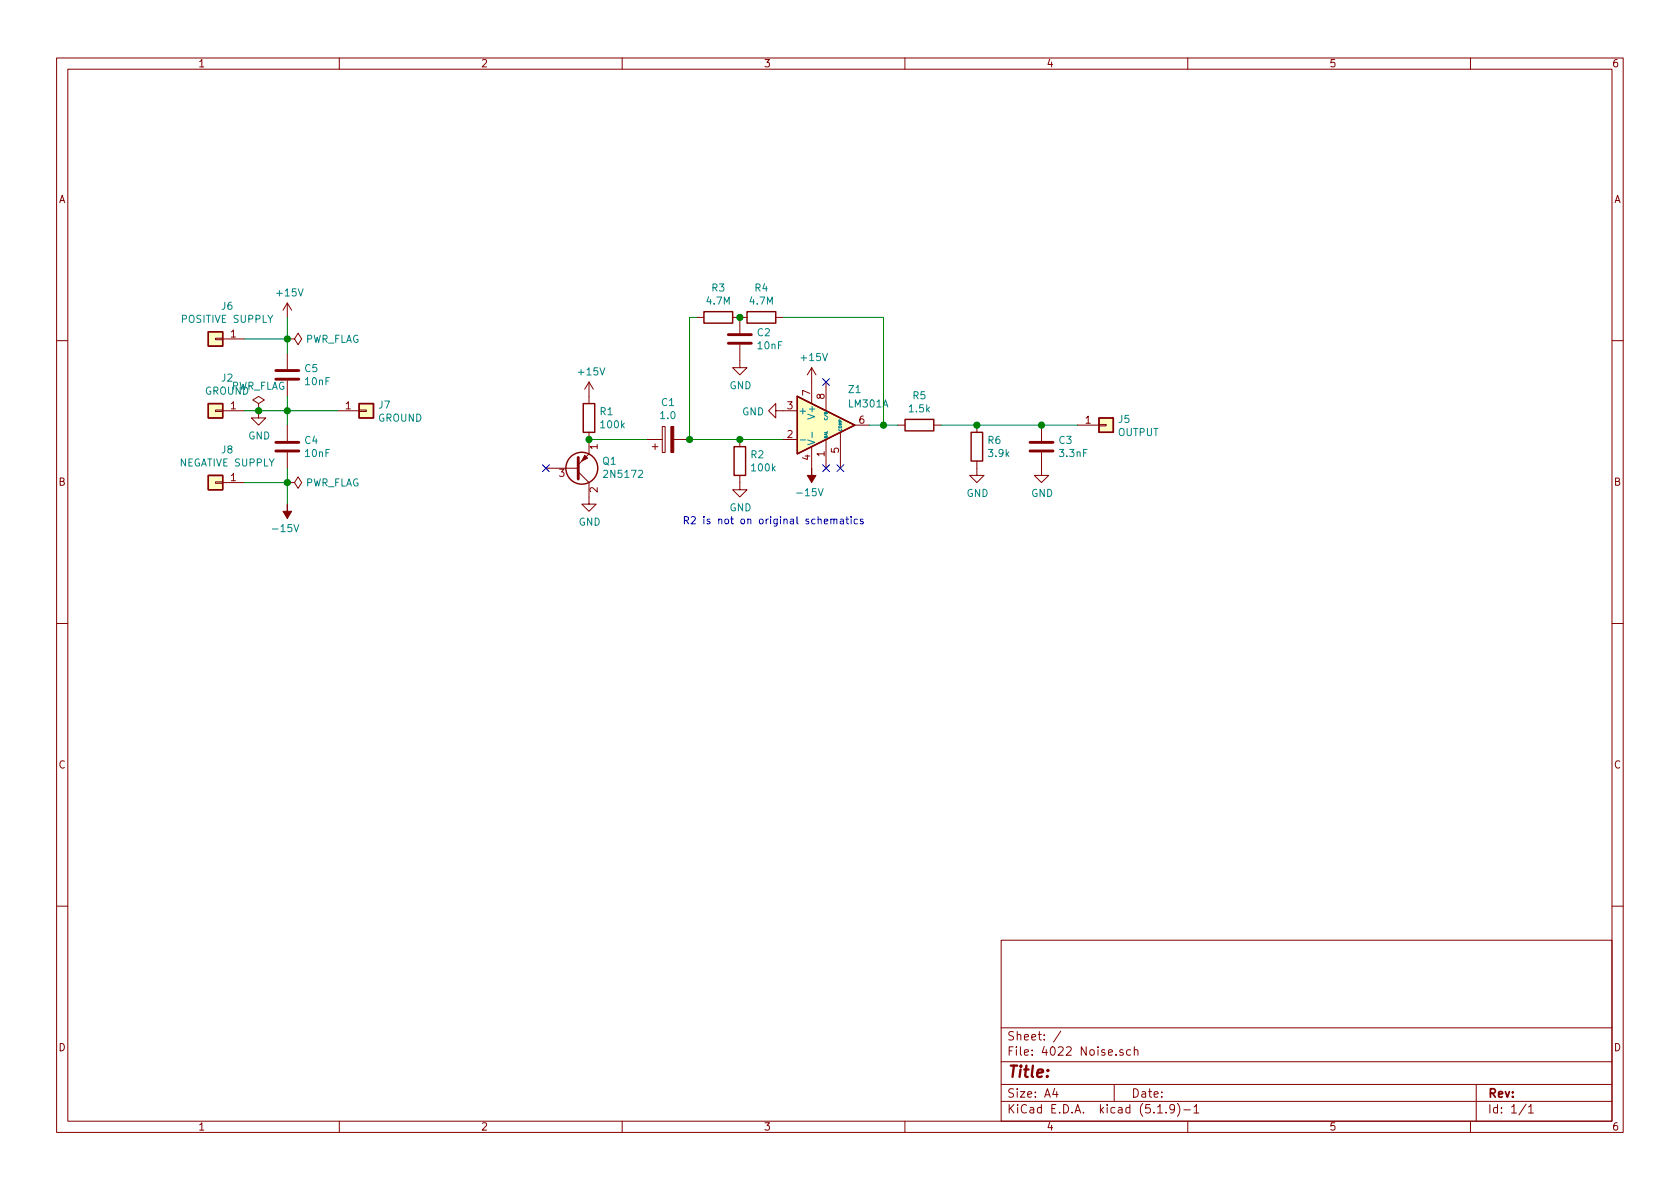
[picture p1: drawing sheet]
EESchema Schematic File Version 4
EELAYER 30 0
EELAYER END
$Descr A4 11693 8268
encoding utf-8
Sheet 1 1
Title ""
Date ""
Rev ""
Comp ""
Comment1 ""
Comment2 ""
Comment3 ""
Comment4 ""
$EndDescr
$Comp
L Connector_Generic:Conn_01x01 J6
U 1 1
P 1500 2350
F 0 "J6" H 1418 2125 50  0000 C CNN
F 1 "POSITIVE SUPPLY" H 1418 2216 50  0000 C CNN
F 2 "" H 1500 2350 50  0001 C CNN
F 3 "~" H 1500 2350 50  0001 C CNN
	1    1500 2350
	-1   0    0    1   
$EndComp
$Comp
L Connector_Generic:Conn_01x01 J2
U 1 1
P 1500 2850
F 0 "J2" H 1418 2625 50  0000 C CNN
F 1 "GROUND" H 1418 2716 50  0000 C CNN
F 2 "" H 1500 2850 50  0001 C CNN
F 3 "~" H 1500 2850 50  0001 C CNN
	1    1500 2850
	-1   0    0    1   
$EndComp
$Comp
L Connector_Generic:Conn_01x01 J8
U 1 1
P 1500 3350
F 0 "J8" H 1418 3125 50  0000 C CNN
F 1 "NEGATIVE SUPPLY" H 1418 3216 50  0000 C CNN
F 2 "" H 1500 3350 50  0001 C CNN
F 3 "~" H 1500 3350 50  0001 C CNN
	1    1500 3350
	-1   0    0    1   
$EndComp
$Comp
L Device:C C5
U 1 1
P 2000 2600
F 0 "C5" H 2115 2646 50  0000 L CNN
F 1 "10nF" H 2115 2555 50  0000 L CNN
F 2 "" H 2038 2450 50  0001 C CNN
F 3 "~" H 2000 2600 50  0001 C CNN
F 4 "plastic" H 2000 2600 50  0001 C CNN "Notes"
	1    2000 2600
	1    0    0    -1  
$EndComp
$Comp
L Device:C C4
U 1 1
P 2000 3100
F 0 "C4" H 2115 3146 50  0000 L CNN
F 1 "10nF" H 2115 3055 50  0000 L CNN
F 2 "" H 2038 2950 50  0001 C CNN
F 3 "~" H 2000 3100 50  0001 C CNN
F 4 "plastic" H 2000 3100 50  0001 C CNN "Notes"
	1    2000 3100
	1    0    0    -1  
$EndComp
$Comp
L Amplifier_Operational:LM301 Z1
U 1 1
P 5750 2950
F 0 "Z1" H 5900 3200 50  0000 L CNN
F 1 "LM301A" H 5900 3100 50  0000 L CNN
F 2 "" H 5800 3000 50  0001 C CNN
F 3 "http://www.ti.com/lit/ds/symlink/lm101a-n.pdf" H 5800 3100 50  0001 C CNN
	1    5750 2950
	1    0    0    -1  
$EndComp
$Comp
L Device:R R5
U 1 1
P 6400 2950
F 0 "R5" V 6193 2950 50  0000 C CNN
F 1 "1.5k" V 6284 2950 50  0000 C CNN
F 2 "" V 6330 2950 50  0001 C CNN
F 3 "~" H 6400 2950 50  0001 C CNN
	1    6400 2950
	0    1    1    0   
$EndComp
Wire Wire Line
	6250 2950 6150 2950
$Comp
L Device:R R6
U 1 1
P 6800 3100
F 0 "R6" H 6870 3146 50  0000 L CNN
F 1 "3.9k" H 6870 3055 50  0000 L CNN
F 2 "" V 6730 3100 50  0001 C CNN
F 3 "~" H 6800 3100 50  0001 C CNN
	1    6800 3100
	1    0    0    -1  
$EndComp
$Comp
L Device:C C3
U 1 1
P 7250 3100
F 0 "C3" H 7365 3146 50  0000 L CNN
F 1 "3.3nF" H 7365 3055 50  0000 L CNN
F 2 "" H 7288 2950 50  0001 C CNN
F 3 "~" H 7250 3100 50  0001 C CNN
F 4 "plastic" H 7250 3100 50  0001 C CNN "Notes"
	1    7250 3100
	1    0    0    -1  
$EndComp
$Comp
L power:GND #PWR0101
U 1 1
P 1800 2850
F 0 "#PWR0101" H 1800 2600 50  0001 C CNN
F 1 "GND" H 1805 2677 50  0000 C CNN
F 2 "" H 1800 2850 50  0001 C CNN
F 3 "" H 1800 2850 50  0001 C CNN
	1    1800 2850
	1    0    0    -1  
$EndComp
$Comp
L Connector_Generic:Conn_01x01 J7
U 1 1
P 2550 2850
F 0 "J7" H 2630 2892 50  0000 L CNN
F 1 "GROUND" H 2630 2801 50  0000 L CNN
F 2 "" H 2550 2850 50  0001 C CNN
F 3 "~" H 2550 2850 50  0001 C CNN
	1    2550 2850
	1    0    0    -1  
$EndComp
$Comp
L power:+15V #PWR0102
U 1 1
P 2000 2200
F 0 "#PWR0102" H 2000 2050 50  0001 C CNN
F 1 "+15V" H 2015 2373 50  0000 C CNN
F 2 "" H 2000 2200 50  0001 C CNN
F 3 "" H 2000 2200 50  0001 C CNN
	1    2000 2200
	1    0    0    -1  
$EndComp
$Comp
L power:-15V #PWR0103
U 1 1
P 2000 3500
F 0 "#PWR0103" H 2000 3600 50  0001 C CNN
F 1 "-15V" H 2015 3673 50  0000 C CNN
F 2 "" H 2000 3500 50  0001 C CNN
F 3 "" H 2000 3500 50  0001 C CNN
	1    2000 3500
	-1   0    0    1   
$EndComp
$Comp
L power:PWR_FLAG #FLG0101
U 1 1
P 2000 3350
F 0 "#FLG0101" H 2000 3425 50  0001 C CNN
F 1 "PWR_FLAG" V 2000 3478 50  0000 L CNN
F 2 "" H 2000 3350 50  0001 C CNN
F 3 "~" H 2000 3350 50  0001 C CNN
	1    2000 3350
	0    1    1    0   
$EndComp
$Comp
L power:PWR_FLAG #FLG0102
U 1 1
P 2000 2350
F 0 "#FLG0102" H 2000 2425 50  0001 C CNN
F 1 "PWR_FLAG" V 2000 2478 50  0000 L CNN
F 2 "" H 2000 2350 50  0001 C CNN
F 3 "~" H 2000 2350 50  0001 C CNN
	1    2000 2350
	0    1    1    0   
$EndComp
Wire Wire Line
	2000 2200 2000 2350
Connection ~ 2000 2350
Wire Wire Line
	2000 2350 2000 2450
Wire Wire Line
	2000 2350 1700 2350
Wire Wire Line
	1700 2850 1800 2850
Wire Wire Line
	2000 2850 2000 2750
Connection ~ 1800 2850
Wire Wire Line
	1800 2850 2000 2850
Wire Wire Line
	2000 2850 2350 2850
Connection ~ 2000 2850
Wire Wire Line
	2000 2850 2000 2950
Wire Wire Line
	2000 3250 2000 3350
Wire Wire Line
	2000 3350 1700 3350
Connection ~ 2000 3350
Wire Wire Line
	2000 3350 2000 3500
$Comp
L Device:R R3
U 1 1
P 5000 2200
F 0 "R3" V 4793 2200 50  0000 C CNN
F 1 "4.7M" V 4884 2200 50  0000 C CNN
F 2 "" V 4930 2200 50  0001 C CNN
F 3 "~" H 5000 2200 50  0001 C CNN
	1    5000 2200
	0    1    1    0   
$EndComp
$Comp
L Device:R R4
U 1 1
P 5300 2200
F 0 "R4" V 5093 2200 50  0000 C CNN
F 1 "4.7M" V 5184 2200 50  0000 C CNN
F 2 "" V 5230 2200 50  0001 C CNN
F 3 "~" H 5300 2200 50  0001 C CNN
	1    5300 2200
	0    1    1    0   
$EndComp
$Comp
L Device:C C2
U 1 1
P 5150 2350
F 0 "C2" H 5265 2396 50  0000 L CNN
F 1 "10nF" H 5265 2305 50  0000 L CNN
F 2 "" H 5188 2200 50  0001 C CNN
F 3 "~" H 5150 2350 50  0001 C CNN
F 4 "plastic" H 5150 2350 50  0001 C CNN "Notes"
	1    5150 2350
	1    0    0    -1  
$EndComp
$Comp
L Device:CP C1
U 1 1
P 4650 3050
F 0 "C1" V 4905 3050 50  0000 C CNN
F 1 "1.0" V 4814 3050 50  0000 C CNN
F 2 "" H 4688 2900 50  0001 C CNN
F 3 "~" H 4650 3050 50  0001 C CNN
F 4 "electrolytic or tantal" H 4650 3050 50  0001 C CNN "Notes"
	1    4650 3050
	0    -1   -1   0   
$EndComp
$Comp
L Device:R R1
U 1 1
P 4100 2900
F 0 "R1" H 4170 2946 50  0000 L CNN
F 1 "100k" H 4170 2855 50  0000 L CNN
F 2 "" V 4030 2900 50  0001 C CNN
F 3 "~" H 4100 2900 50  0001 C CNN
	1    4100 2900
	1    0    0    -1  
$EndComp
$Comp
L Device:Q_PNP_ECB Q1
U 1 1
P 4000 3250
F 0 "Q1" H 4190 3204 50  0000 L CNN
F 1 "2N5172" H 4190 3295 50  0000 L CNN
F 2 "" H 4200 3350 50  0001 C CNN
F 3 "~" H 4000 3250 50  0001 C CNN
	1    4000 3250
	1    0    0    1   
$EndComp
$Comp
L Connector_Generic:Conn_01x01 J5
U 1 1
P 7700 2950
F 0 "J5" H 7780 2992 50  0000 L CNN
F 1 "OUTPUT" H 7780 2901 50  0000 L CNN
F 2 "" H 7700 2950 50  0001 C CNN
F 3 "~" H 7700 2950 50  0001 C CNN
	1    7700 2950
	1    0    0    -1  
$EndComp
NoConn ~ 3800 3250
Wire Wire Line
	6550 2950 6800 2950
Connection ~ 6800 2950
Wire Wire Line
	6800 2950 7250 2950
Connection ~ 7250 2950
Wire Wire Line
	7250 2950 7500 2950
$Comp
L power:GND #PWR0104
U 1 1
P 6800 3250
F 0 "#PWR0104" H 6800 3000 50  0001 C CNN
F 1 "GND" H 6805 3077 50  0000 C CNN
F 2 "" H 6800 3250 50  0001 C CNN
F 3 "" H 6800 3250 50  0001 C CNN
	1    6800 3250
	1    0    0    -1  
$EndComp
$Comp
L power:GND #PWR0105
U 1 1
P 7250 3250
F 0 "#PWR0105" H 7250 3000 50  0001 C CNN
F 1 "GND" H 7255 3077 50  0000 C CNN
F 2 "" H 7250 3250 50  0001 C CNN
F 3 "" H 7250 3250 50  0001 C CNN
	1    7250 3250
	1    0    0    -1  
$EndComp
NoConn ~ 5850 3250
$Comp
L power:-15V #PWR0106
U 1 1
P 5650 3250
F 0 "#PWR0106" H 5650 3350 50  0001 C CNN
F 1 "-15V" H 5665 3423 50  0000 C CNN
F 2 "" H 5650 3250 50  0001 C CNN
F 3 "" H 5650 3250 50  0001 C CNN
	1    5650 3250
	-1   0    0    1   
$EndComp
NoConn ~ 5750 3250
NoConn ~ 5750 2650
$Comp
L power:+15V #PWR0107
U 1 1
P 5650 2650
F 0 "#PWR0107" H 5650 2500 50  0001 C CNN
F 1 "+15V" H 5665 2823 50  0000 C CNN
F 2 "" H 5650 2650 50  0001 C CNN
F 3 "" H 5650 2650 50  0001 C CNN
	1    5650 2650
	1    0    0    -1  
$EndComp
$Comp
L power:GND #PWR0108
U 1 1
P 5450 2850
F 0 "#PWR0108" H 5450 2600 50  0001 C CNN
F 1 "GND" V 5455 2722 50  0000 R CNN
F 2 "" H 5450 2850 50  0001 C CNN
F 3 "" H 5450 2850 50  0001 C CNN
	1    5450 2850
	0    1    1    0   
$EndComp
Wire Wire Line
	4800 3050 5150 3050
$Comp
L power:GND #PWR0109
U 1 1
P 4100 3450
F 0 "#PWR0109" H 4100 3200 50  0001 C CNN
F 1 "GND" H 4105 3277 50  0000 C CNN
F 2 "" H 4100 3450 50  0001 C CNN
F 3 "" H 4100 3450 50  0001 C CNN
	1    4100 3450
	1    0    0    -1  
$EndComp
Wire Wire Line
	4100 3050 4500 3050
Connection ~ 4100 3050
$Comp
L power:+15V #PWR0110
U 1 1
P 4100 2750
F 0 "#PWR0110" H 4100 2600 50  0001 C CNN
F 1 "+15V" H 4115 2923 50  0000 C CNN
F 2 "" H 4100 2750 50  0001 C CNN
F 3 "" H 4100 2750 50  0001 C CNN
	1    4100 2750
	1    0    0    -1  
$EndComp
$Comp
L power:GND #PWR0111
U 1 1
P 5150 2500
F 0 "#PWR0111" H 5150 2250 50  0001 C CNN
F 1 "GND" H 5155 2327 50  0000 C CNN
F 2 "" H 5150 2500 50  0001 C CNN
F 3 "" H 5150 2500 50  0001 C CNN
	1    5150 2500
	1    0    0    -1  
$EndComp
Connection ~ 5150 2200
Wire Wire Line
	5450 2200 6150 2200
Wire Wire Line
	6150 2200 6150 2950
Connection ~ 6150 2950
Wire Wire Line
	6150 2950 6050 2950
Wire Wire Line
	4850 2200 4800 2200
Wire Wire Line
	4800 2200 4800 3050
Connection ~ 4800 3050
$Comp
L Device:R R2
U 1 1
P 5150 3200
F 0 "R2" H 5220 3246 50  0000 L CNN
F 1 "100k" H 5220 3155 50  0000 L CNN
F 2 "" V 5080 3200 50  0001 C CNN
F 3 "~" H 5150 3200 50  0001 C CNN
F 4 "not on original schematic" H 5150 3200 50  0001 C CNN "Notes"
	1    5150 3200
	1    0    0    -1  
$EndComp
Connection ~ 5150 3050
Wire Wire Line
	5150 3050 5450 3050
$Comp
L power:GND #PWR0112
U 1 1
P 5150 3350
F 0 "#PWR0112" H 5150 3100 50  0001 C CNN
F 1 "GND" H 5155 3177 50  0000 C CNN
F 2 "" H 5150 3350 50  0001 C CNN
F 3 "" H 5150 3350 50  0001 C CNN
	1    5150 3350
	1    0    0    -1  
$EndComp
Text Notes 4750 3650 0    50   ~ 0
R2 is not on original schematics
$Comp
L power:PWR_FLAG #FLG?
U 1 1
P 1800 2850
F 0 "#FLG?" H 1800 2925 50  0001 C CNN
F 1 "PWR_FLAG" H 1800 3023 50  0000 C CNN
F 2 "" H 1800 2850 50  0001 C CNN
F 3 "~" H 1800 2850 50  0001 C CNN
	1    1800 2850
	1    0    0    -1  
$EndComp
$EndSCHEMATC
